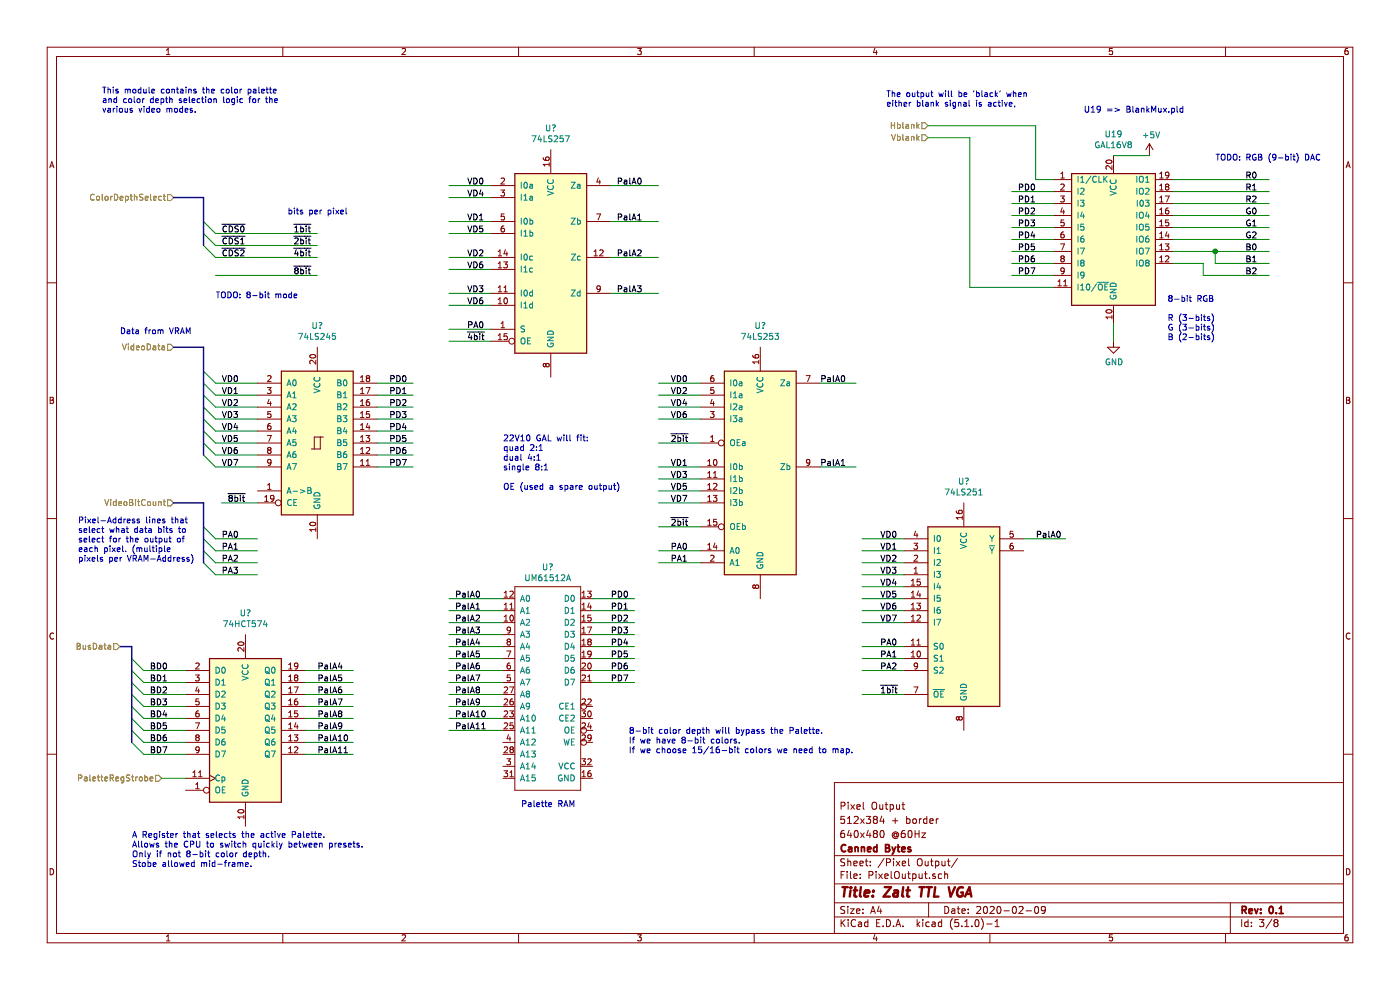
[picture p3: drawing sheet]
EESchema Schematic File Version 4
LIBS:ZaltTtlVga-cache
EELAYER 29 0
EELAYER END
$Descr A4 11693 8268
encoding utf-8
Sheet 3 8
Title "Zalt TTL VGA"
Date "2020-02-09"
Rev "0.1"
Comp "Canned Bytes"
Comment1 "640x480 @60Hz"
Comment2 "512x384 + border"
Comment3 "Pixel Output"
Comment4 ""
$EndDescr
Text HLabel 1450 2900 0    50   Input ~ 0
VideoData
Text HLabel 7750 1050 0    50   Input ~ 0
Hblank
Text HLabel 7750 1150 0    50   Input ~ 0
Vblank
$Comp
L Logic_Programmable:GAL16V8 U19
U 1 1
P 9300 2000
F 0 "U19" H 9300 2881 50  0000 C CNN
F 1 "GAL16V8" H 9300 2790 50  0000 C CNN
F 2 "" H 9300 2000 50  0001 C CNN
F 3 "" H 9300 2000 50  0001 C CNN
	1    9300 2000
	1    0    0    -1  
$EndComp
Wire Wire Line
	8800 1600 8450 1600
Wire Wire Line
	8800 1700 8450 1700
Wire Wire Line
	8800 1800 8450 1800
Wire Wire Line
	8800 1900 8450 1900
Wire Wire Line
	8800 2000 8450 2000
Wire Wire Line
	8800 2100 8450 2100
Wire Wire Line
	8800 2200 8450 2200
Wire Wire Line
	8800 2300 8450 2300
Wire Wire Line
	8650 1050 8650 1500
Wire Wire Line
	8650 1500 8800 1500
Wire Wire Line
	7750 1150 8100 1150
Wire Wire Line
	8100 1150 8100 2400
Wire Wire Line
	8100 2400 8800 2400
$Comp
L power:GND #PWR037
U 1 1
P 9300 2850
F 0 "#PWR037" H 9300 2600 50  0001 C CNN
F 1 "GND" H 9305 2677 50  0000 C CNN
F 2 "" H 9300 2850 50  0001 C CNN
F 3 "" H 9300 2850 50  0001 C CNN
	1    9300 2850
	1    0    0    -1  
$EndComp
Wire Wire Line
	9300 2850 9300 2700
$Comp
L power:+5V #PWR034
U 1 1
P 9600 1300
F 0 "#PWR034" H 9600 1150 50  0001 C CNN
F 1 "+5V" H 9615 1473 50  0000 C CNN
F 2 "" H 9600 1300 50  0001 C CNN
F 3 "" H 9600 1300 50  0001 C CNN
	1    9600 1300
	1    0    0    -1  
$EndComp
Wire Wire Line
	9600 1300 9300 1300
Wire Wire Line
	9800 1500 10600 1500
Wire Wire Line
	9800 1600 10600 1600
Wire Wire Line
	9800 1700 10600 1700
Wire Wire Line
	9800 1800 10600 1800
Wire Wire Line
	9800 1900 10600 1900
Wire Wire Line
	9800 2000 10600 2000
Text Label 10400 1500 0    50   ~ 0
R0
Text Label 10400 1600 0    50   ~ 0
R1
Text Label 10400 1700 0    50   ~ 0
R2
Text Label 10400 1800 0    50   ~ 0
G0
Text Label 10400 1900 0    50   ~ 0
G1
Text Label 10400 2000 0    50   ~ 0
G2
Text Label 10400 2100 0    50   ~ 0
B0
Text Label 10400 2200 0    50   ~ 0
B1
Text Label 10400 2300 0    50   ~ 0
B2
Wire Wire Line
	10050 2300 10600 2300
Text Notes 9050 950  0    50   ~ 0
U19 => BlankMux.pld
$Comp
L UM61512A:UM61512A U?
U 1 1
P 4600 5750
F 0 "U?" H 4575 6765 50  0000 C CNN
F 1 "UM61512A" H 4575 6674 50  0000 C CNN
F 2 "" H 4600 6750 50  0001 C CNN
F 3 "http://www.lupinek.com/soubory/um61512.pdf" H 4600 6750 50  0001 C CNN
	1    4600 5750
	1    0    0    -1  
$EndComp
Text HLabel 1450 1650 0    50   Input ~ 0
ColorDepthSelect
Text HLabel 1450 4200 0    50   Input ~ 0
VideoBitCount
$Comp
L 74xx:74LS251 U?
U 1 1
P 8050 5100
F 0 "U?" H 8050 6181 50  0000 C CNN
F 1 "74LS251" H 8050 6090 50  0000 C CNN
F 2 "" H 8050 5100 50  0001 C CNN
F 3 "http://www.ti.com/lit/gpn/sn74LS251" H 8050 5100 50  0001 C CNN
	1    8050 5100
	1    0    0    -1  
$EndComp
Wire Wire Line
	4200 5000 3750 5000
Wire Wire Line
	4200 5100 3750 5100
Wire Wire Line
	4200 5200 3750 5200
Wire Wire Line
	4200 5300 3750 5300
Wire Wire Line
	4200 5400 3750 5400
Wire Wire Line
	4200 5500 3750 5500
Wire Wire Line
	4200 5600 3750 5600
Text Label 3800 5000 0    50   ~ 0
PalA0
Text Label 3800 5100 0    50   ~ 0
PalA1
Text Label 3800 5200 0    50   ~ 0
PalA2
Text Label 3800 5300 0    50   ~ 0
PalA3
Text Label 3800 5400 0    50   ~ 0
PalA4
Text Label 3800 5500 0    50   ~ 0
PalA5
Text Label 3800 5600 0    50   ~ 0
PalA6
Wire Wire Line
	8550 4500 8900 4500
Text Label 8650 4500 0    50   ~ 0
PalA0
Entry Wire Line
	1700 3100 1800 3200
Entry Wire Line
	1700 3200 1800 3300
Entry Wire Line
	1700 3300 1800 3400
Entry Wire Line
	1700 3400 1800 3500
Entry Wire Line
	1700 3500 1800 3600
Entry Wire Line
	1700 3600 1800 3700
Entry Wire Line
	1700 3700 1800 3800
Entry Wire Line
	1700 3800 1800 3900
Entry Wire Line
	1700 4400 1800 4500
Entry Wire Line
	1700 4500 1800 4600
Entry Wire Line
	1700 4600 1800 4700
Entry Wire Line
	1700 4700 1800 4800
Wire Wire Line
	1800 3200 2150 3200
Wire Wire Line
	1800 3300 2150 3300
Wire Wire Line
	1800 3400 2150 3400
Wire Wire Line
	1800 3500 2150 3500
Wire Wire Line
	1800 4500 2150 4500
Wire Wire Line
	1800 4600 2150 4600
Wire Wire Line
	1800 4700 2150 4700
Wire Wire Line
	1800 4800 2150 4800
Wire Wire Line
	1800 3700 2150 3700
Wire Wire Line
	1800 3800 2150 3800
Wire Wire Line
	1800 3900 2150 3900
Wire Wire Line
	1800 3600 2150 3600
Wire Bus Line
	1700 2900 1450 2900
Wire Bus Line
	1700 4200 1450 4200
Text Label 1850 3200 0    50   ~ 0
VD0
Text Label 1850 3300 0    50   ~ 0
VD1
Text Label 1850 3400 0    50   ~ 0
VD2
Text Label 1850 3500 0    50   ~ 0
VD3
Text Label 1850 3600 0    50   ~ 0
VD4
Text Label 1850 3700 0    50   ~ 0
VD5
Text Label 1850 3800 0    50   ~ 0
VD6
Text Label 1850 3900 0    50   ~ 0
VD7
Text Label 1850 4500 0    50   ~ 0
PA0
Text Label 1850 4600 0    50   ~ 0
PA1
Text Label 1850 4700 0    50   ~ 0
PA2
Text Label 1850 4800 0    50   ~ 0
PA3
Wire Wire Line
	7550 4500 7200 4500
Wire Wire Line
	7550 4600 7200 4600
Wire Wire Line
	7550 4700 7200 4700
Wire Wire Line
	7550 4800 7200 4800
Wire Wire Line
	7550 4900 7200 4900
Wire Wire Line
	7550 5000 7200 5000
Wire Wire Line
	7550 5100 7200 5100
Wire Wire Line
	7550 5200 7200 5200
Wire Wire Line
	7550 5400 7200 5400
Wire Wire Line
	7550 5500 7200 5500
Wire Wire Line
	7550 5600 7200 5600
Text Label 7350 4500 0    50   ~ 0
VD0
Text Label 7350 4600 0    50   ~ 0
VD1
Text Label 7350 4700 0    50   ~ 0
VD2
Text Label 7350 4800 0    50   ~ 0
VD3
Text Label 7350 4900 0    50   ~ 0
VD4
Text Label 7350 5000 0    50   ~ 0
VD5
Text Label 7350 5100 0    50   ~ 0
VD6
Text Label 7350 5200 0    50   ~ 0
VD7
Text Label 7350 5400 0    50   ~ 0
PA0
Text Label 7350 5500 0    50   ~ 0
PA1
Text Label 7350 5600 0    50   ~ 0
PA2
Wire Wire Line
	7550 5800 7200 5800
Text Label 7350 5800 0    50   ~ 0
~1bit
$Comp
L 74xx:74LS253 U?
U 1 1
P 6350 3900
F 0 "U?" H 6350 5081 50  0000 C CNN
F 1 "74LS253" H 6350 4990 50  0000 C CNN
F 2 "" H 6350 3900 50  0001 C CNN
F 3 "http://www.ti.com/lit/gpn/sn74LS253" H 6350 3900 50  0001 C CNN
	1    6350 3900
	1    0    0    -1  
$EndComp
Wire Wire Line
	6850 3200 7150 3200
Wire Wire Line
	6850 3900 7150 3900
Wire Wire Line
	5850 3200 5500 3200
Wire Wire Line
	5850 3300 5500 3300
Wire Wire Line
	5850 3400 5500 3400
Wire Wire Line
	5850 3500 5500 3500
Wire Wire Line
	5850 3700 5500 3700
Wire Wire Line
	5850 3900 5500 3900
Wire Wire Line
	5850 4000 5500 4000
Wire Wire Line
	5850 4100 5500 4100
Wire Wire Line
	5850 4200 5500 4200
Wire Wire Line
	5850 4400 5500 4400
Wire Wire Line
	5850 4600 5500 4600
Wire Wire Line
	5850 4700 5500 4700
Text Label 6850 3200 0    50   ~ 0
PalA0
Text Label 6850 3900 0    50   ~ 0
PalA1
Text Label 5600 3200 0    50   ~ 0
VD0
Text Label 5600 3900 0    50   ~ 0
VD1
Text Label 5600 3300 0    50   ~ 0
VD2
Text Label 5600 4000 0    50   ~ 0
VD3
Text Label 5600 3400 0    50   ~ 0
VD4
Text Label 5600 3500 0    50   ~ 0
VD6
Text Label 5600 4100 0    50   ~ 0
VD5
Text Label 5600 4200 0    50   ~ 0
VD7
Text Label 5600 3700 0    50   ~ 0
~2bit
Text Label 5600 4400 0    50   ~ 0
~2bit
Text Label 5600 4600 0    50   ~ 0
PA0
Text Label 5600 4700 0    50   ~ 0
PA1
$Comp
L 74xx:74LS257 U?
U 1 1
P 4600 2150
F 0 "U?" H 4600 3231 50  0000 C CNN
F 1 "74LS257" H 4600 3140 50  0000 C CNN
F 2 "" H 4600 2150 50  0001 C CNN
F 3 "http://www.ti.com/lit/gpn/sn74LS257" H 4600 2150 50  0001 C CNN
	1    4600 2150
	1    0    0    -1  
$EndComp
Wire Wire Line
	5100 1550 5500 1550
Wire Wire Line
	5100 1850 5500 1850
Wire Wire Line
	5100 2150 5500 2150
Wire Wire Line
	5100 2450 5500 2450
Wire Wire Line
	4100 1550 3750 1550
Wire Wire Line
	4100 1650 3750 1650
Wire Wire Line
	4100 1850 3750 1850
Wire Wire Line
	4100 1950 3750 1950
Wire Wire Line
	4100 2150 3750 2150
Wire Wire Line
	4100 2250 3750 2250
Wire Wire Line
	4100 2450 3750 2450
Wire Wire Line
	4100 2550 3750 2550
Wire Wire Line
	4100 2750 3750 2750
Wire Wire Line
	4100 2850 3750 2850
Text Label 5150 1550 0    50   ~ 0
PalA0
Text Label 5150 1850 0    50   ~ 0
PalA1
Text Label 5150 2150 0    50   ~ 0
PalA2
Text Label 5150 2450 0    50   ~ 0
PalA3
Text Label 3900 2850 0    50   ~ 0
~4bit
Text Label 3900 2750 0    50   ~ 0
PA0
Text Label 3900 1550 0    50   ~ 0
VD0
Text Label 3900 1850 0    50   ~ 0
VD1
Text Label 3900 2150 0    50   ~ 0
VD2
Text Label 3900 2450 0    50   ~ 0
VD3
Text Label 3900 1650 0    50   ~ 0
VD4
Text Label 3900 1950 0    50   ~ 0
VD5
Text Label 3900 2250 0    50   ~ 0
VD6
Text Label 3900 2550 0    50   ~ 0
VD6
Entry Wire Line
	1700 1850 1800 1950
Entry Wire Line
	1700 1950 1800 2050
Entry Wire Line
	1700 2050 1800 2150
Wire Bus Line
	1700 1650 1450 1650
Text Label 1850 1950 0    50   ~ 0
~CDS0
Text Label 1850 2050 0    50   ~ 0
~CDS1
Text Label 1850 2150 0    50   ~ 0
~CDS2
Text Notes 4350 6750 0    50   ~ 0
Palette RAM
Wire Wire Line
	7750 1050 8650 1050
Text Label 8500 2300 0    50   ~ 0
PD7
Text Label 8500 2200 0    50   ~ 0
PD6
Text Label 8500 2100 0    50   ~ 0
PD5
Text Label 8500 2000 0    50   ~ 0
PD4
Text Label 8500 1900 0    50   ~ 0
PD3
Text Label 8500 1800 0    50   ~ 0
PD2
Text Label 8500 1700 0    50   ~ 0
PD1
Text Label 8500 1600 0    50   ~ 0
PD0
Wire Wire Line
	4950 5000 5300 5000
Wire Wire Line
	4950 5100 5300 5100
Wire Wire Line
	4950 5200 5300 5200
Wire Wire Line
	4950 5300 5300 5300
Wire Wire Line
	4950 5400 5300 5400
Wire Wire Line
	4950 5500 5300 5500
Wire Wire Line
	4950 5600 5300 5600
Wire Wire Line
	4950 5700 5300 5700
Text Label 5100 5000 0    50   ~ 0
PD0
Text Label 5100 5100 0    50   ~ 0
PD1
Text Label 5100 5200 0    50   ~ 0
PD2
Text Label 5100 5300 0    50   ~ 0
PD3
Text Label 5100 5400 0    50   ~ 0
PD4
Text Label 5100 5500 0    50   ~ 0
PD5
Text Label 5100 5600 0    50   ~ 0
PD6
Text Label 5100 5700 0    50   ~ 0
PD7
Text Notes 4200 4100 0    50   ~ 0
22V10 GAL will fit:\nquad 2:1\ndual 4:1\nsingle 8:1\n\nOE (used a spare output)
Wire Wire Line
	4200 5700 3750 5700
Wire Wire Line
	4200 5800 3750 5800
Text Label 3800 5700 0    50   ~ 0
PalA7
Wire Wire Line
	4200 5900 3750 5900
Wire Wire Line
	4200 6000 3750 6000
Wire Wire Line
	4200 6100 3750 6100
Text Notes 1100 7250 0    50   ~ 0
A Register that selects the active Palette.\nAllows the CPU to switch quickly between presets.\nOnly if not 8-bit color depth.\nStobe allowed mid-frame.
Text Notes 5250 6300 0    50   ~ 0
8-bit color depth will bypass the Palette.\nIf we have 8-bit colors.\nIf we choose 15/16-bit colors we need to map.
$Comp
L 74xx:74HCT574 U?
U 1 1
P 2050 6100
F 0 "U?" H 2050 7081 50  0000 C CNN
F 1 "74HCT574" H 2050 6990 50  0000 C CNN
F 2 "" H 2050 6100 50  0001 C CNN
F 3 "http://www.ti.com/lit/gpn/sn74HCT574" H 2050 6100 50  0001 C CNN
	1    2050 6100
	1    0    0    -1  
$EndComp
Wire Wire Line
	1550 5600 1200 5600
Wire Wire Line
	1550 5700 1200 5700
Wire Wire Line
	1550 5800 1200 5800
Wire Wire Line
	1550 5900 1200 5900
Wire Wire Line
	1550 6000 1200 6000
Wire Wire Line
	1550 6100 1200 6100
Wire Wire Line
	1550 6200 1200 6200
Wire Wire Line
	1550 6300 1200 6300
Entry Wire Line
	1100 5500 1200 5600
Entry Wire Line
	1100 5600 1200 5700
Entry Wire Line
	1100 5700 1200 5800
Entry Wire Line
	1100 5800 1200 5900
Entry Wire Line
	1100 5900 1200 6000
Entry Wire Line
	1100 6000 1200 6100
Entry Wire Line
	1100 6100 1200 6200
Entry Wire Line
	1100 6200 1200 6300
Wire Bus Line
	1100 5400 1000 5400
Text HLabel 1000 5400 0    50   Input ~ 0
BusData
Text HLabel 1350 6500 0    50   Input ~ 0
PaletteRegStrobe
Wire Wire Line
	1350 6500 1550 6500
Text Label 1250 5600 0    50   ~ 0
BD0
Text Label 1250 5700 0    50   ~ 0
BD1
Text Label 1250 5800 0    50   ~ 0
BD2
Text Label 1250 5900 0    50   ~ 0
BD3
Text Label 1250 6000 0    50   ~ 0
BD4
Text Label 1250 6100 0    50   ~ 0
BD5
Text Label 1250 6200 0    50   ~ 0
BD6
Text Label 1250 6300 0    50   ~ 0
BD7
Wire Wire Line
	2550 5600 2950 5600
Wire Wire Line
	2550 5700 2950 5700
Wire Wire Line
	2550 5800 2950 5800
Wire Wire Line
	2550 5900 2950 5900
Wire Wire Line
	2550 6000 2950 6000
Wire Wire Line
	2550 6100 2950 6100
Wire Wire Line
	2550 6200 2950 6200
Wire Wire Line
	2550 6300 2950 6300
Text Label 2650 5600 0    50   ~ 0
PalA4
Text Label 2650 5700 0    50   ~ 0
PalA5
Text Label 2650 5800 0    50   ~ 0
PalA6
Text Label 2650 5900 0    50   ~ 0
PalA7
Text Label 2650 6000 0    50   ~ 0
PalA8
Text Label 2650 6100 0    50   ~ 0
PalA9
Text Label 2650 6200 0    50   ~ 0
PalA10
Text Label 2650 6300 0    50   ~ 0
PalA11
Text Label 3800 5800 0    50   ~ 0
PalA8
Text Label 3800 5900 0    50   ~ 0
PalA9
Text Label 3800 6000 0    50   ~ 0
PalA10
Text Label 3800 6100 0    50   ~ 0
PalA11
$Comp
L 74xx:74LS245 U?
U 1 1
P 2650 3700
F 0 "U?" H 2650 4681 50  0000 C CNN
F 1 "74LS245" H 2650 4590 50  0000 C CNN
F 2 "" H 2650 3700 50  0001 C CNN
F 3 "http://www.ti.com/lit/gpn/sn74LS245" H 2650 3700 50  0001 C CNN
	1    2650 3700
	1    0    0    -1  
$EndComp
Wire Wire Line
	3150 3200 3450 3200
Wire Wire Line
	3150 3300 3450 3300
Wire Wire Line
	3150 3400 3450 3400
Wire Wire Line
	3150 3500 3450 3500
Wire Wire Line
	3150 3600 3450 3600
Wire Wire Line
	3150 3700 3450 3700
Wire Wire Line
	3150 3800 3450 3800
Wire Wire Line
	3150 3900 3450 3900
Text Label 3250 3200 0    50   ~ 0
PD0
Text Label 3250 3300 0    50   ~ 0
PD1
Text Label 3250 3400 0    50   ~ 0
PD2
Text Label 3250 3500 0    50   ~ 0
PD3
Text Label 3250 3600 0    50   ~ 0
PD4
Text Label 3250 3700 0    50   ~ 0
PD5
Text Label 3250 3800 0    50   ~ 0
PD6
Text Label 3250 3900 0    50   ~ 0
PD7
Wire Wire Line
	2150 4200 1850 4200
Text Label 1900 4200 0    50   ~ 0
~8bit
Wire Wire Line
	9800 2100 10150 2100
Wire Wire Line
	9800 2200 10050 2200
Wire Wire Line
	10050 2200 10050 2300
Wire Wire Line
	10600 2200 10150 2200
Wire Wire Line
	10150 2200 10150 2100
Connection ~ 10150 2100
Wire Wire Line
	10150 2100 10600 2100
Wire Wire Line
	1800 1950 2650 1950
Wire Wire Line
	1800 2050 2650 2050
Wire Wire Line
	1800 2150 2650 2150
Text Label 2450 1950 0    50   ~ 0
~1bit
Text Label 2450 2050 0    50   ~ 0
~2bit
Text Label 2450 2150 0    50   ~ 0
~4bit
Wire Wire Line
	1800 2300 2650 2300
Text Label 2450 2300 0    50   ~ 0
~8bit
Text Notes 850  950  0    49   ~ 0
This module contains the color palette \nand color depth selection logic for the \nvarious video modes.
Text Notes 9750 2850 0    49   ~ 0
8-bit RGB\n\nR (3-bits)\nG (3-bits)\nB (2-bits)
Text Notes 10150 1350 0    49   ~ 0
TODO: RGB (9-bit) DAC
Text Notes 1800 2500 0    49   ~ 0
TODO: 8-bit mode
Text Notes 1000 2800 0    49   ~ 0
Data from VRAM
Text Notes 7400 900  0    49   ~ 0
The output will be 'black' when \neither blank signal is active,\n
Text Notes 650  4700 0    49   ~ 0
Pixel-Address lines that \nselect what data bits to \nselect for the output of \neach pixel. (multiple \npixels per VRAM-Address)
Wire Bus Line
	1700 1650 1700 2050
Wire Bus Line
	1700 4200 1700 4700
Wire Bus Line
	1100 5400 1100 6200
Wire Bus Line
	1700 2900 1700 3800
Text Notes 2400 1800 0    49   ~ 0
bits per pixel
$EndSCHEMATC
